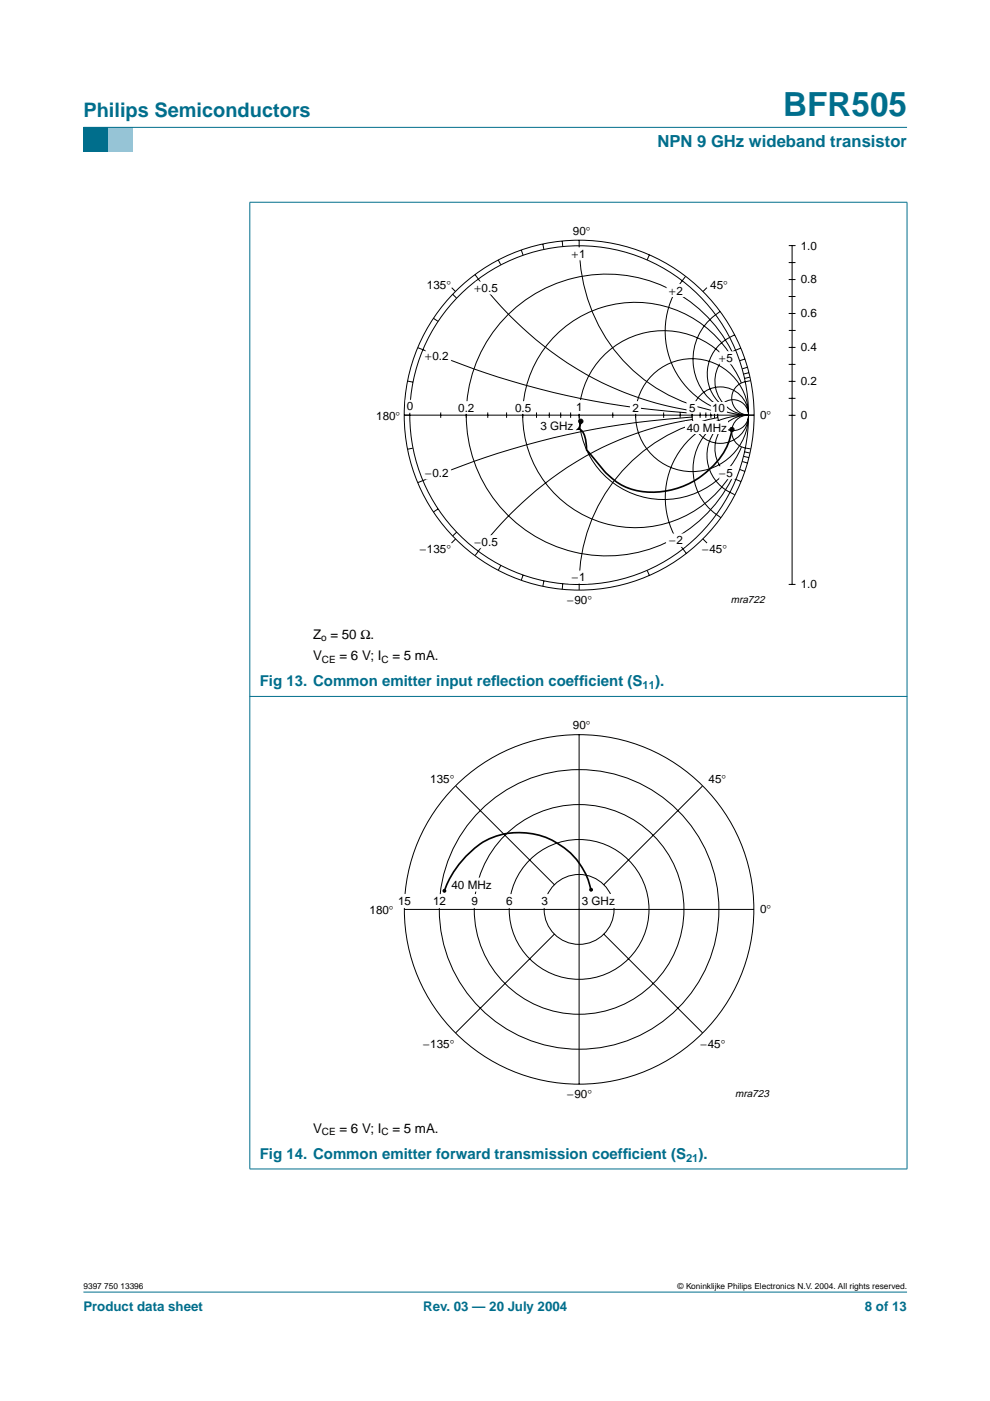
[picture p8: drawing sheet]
<svg xmlns="http://www.w3.org/2000/svg" width="210mm" height="297mm" viewBox="0 0 210 297" stroke-linecap="round" stroke-linejoin="round" font-family="sans-serif">
<path d="M17.7 273.9h174.6z" fill="#006e8c" stroke="#006e8c" stroke-width=".21"/>
<path d="M17.7 27h5.3v5.3h-5.3z" fill-rule="evenodd" fill="#006e8c"/>
<path d="M23 27h5.3v5.3h-5.3z" fill-rule="evenodd" fill="#96c4d6"/>
<g fill="#006e8c" stroke="#006e8c" stroke-width=".21">
<path d="M17.7 27h174.6z"/>
<path d="M53 42.9v204.9z"/>
<path d="M192.3 42.9v204.9z"/>
<path d="M52.9 42.9h139.5z"/>
<path d="M52.9 147.7h139.5z"/>
<path d="M52.9 247.8h139.5z"/>
</g>
<path d="M55.6 47.1h134.1v81.9h-134.1z" fill="none" stroke="#fff" stroke-width=".21"/>
<g fill="none" stroke="#000" stroke-width=".21">
<path d="M100.7 58.2l2.7 3.6 3.6 4 3.3 3.3 4 3.5a67.1 67.1 0 0 0 32.4 14.5M105.7 55.1l.5 1M110.5 53l.4 1.1M115.1 51.7l.2 1.2M119.2 51.1l.1 1.2M122.8 50.9a35.3 35.3 0 0 0 23 34.6l4.3 1.3 2.3 .5M137.7 54l-.5 1.1M145.4 58.6a17.8 17.8 0 0 0-2.8 18.9 17.8 17.8 0 0 0 16.1 10.5M167.2 55.7h1.5M167.2 59.3h1.5M167.2 52.1h1.5M167.9 52.1v71.8"/>
<path d="M88.6 73.7l15.6 5.8 7.2 2.2 6.6 1.7 6.4 1.3 7.4 1.3 6.2 .8 8.7 .8M91.9 67.5l1 .6M95.8 61l.8 .8M96 62.4l.8 .8M149.9 61l-.9 .8M152.7 66a11.8 11.8 0 0 0-.1 20.2M154.7 74.9a23.9 23.9 0 0 0-35.7-4.9 23.9 23.9 0 0 0 .1 36 23.9 23.9 0 0 0 35.6-5M155.2 74.6a29.8 29.8 0 0 0-44.7-10.3 29.8 29.8 0 0 0-1.7 45.9 29.8 29.8 0 0 0 45.3-6.8l1.2-2.1M155.8 71a8.7 8.7 0 0 0-2.8 14.9M157.1 73.8a7.2 7.2 0 0 0-5.5 7.8 7.2 7.2 0 0 0 7 6.4M157.9 76.1l-1.1 .4M158.5 77.9l-1.1 .3"/>
<path d="M158.8 79l-1.2 .3M159 80l-1.1 .2M167.2 62.9h1.5M167.2 66.5h1.5M167.2 73.7h1.5M167.2 77.3h1.5M167.2 70.1h1.5M85.7 88h74.2M86.4 80.8l1.1 .2M87.5 95l-1.1 .2M93.4 87.4v1.2M98.9 87.4v1.2"/>
<path d="M103.4 87.4v1.2M107.4 87.4v1.2M110.8 87.4v1.2M113.8 87.4v1.2M116.5 87.4v1.2M118.9 87.4v1.2M121 87.4v1.2M122.8 87.4v1.2M129.9 87.4v1.2M134.8 87.4v1.2M140.7 87.4v1.2M144.2 87.4v1.2"/>
<path d="M146.7 88.4l-8.7 .8-6.2 .8-7.4 1.3-6.4 1.4-6.6 1.7-7.2 2.2-15.6 5.7M146.7 87.4v1.2M146.7 88.9l-4.3 .9-3.8 .9-4 1.3-3.8 1.5a73.4 73.4 0 0 0-30.1 24.3M148.4 87.4v1.2M149.7 87.4v1.2M150.7 87.4v1.2M151.5 87.4v1.2M152.2 87.4l-.1 1.1a35.9 35.9 0 0 0-29.3 36.6M152.5 89.5a11.8 11.8 0 0 0 .3 20.2M152.8 90a8.8 8.8 0 0 0 3 14.9M156.9 99.5l1 .4M157.2 81.2a17.9 17.9 0 0 0-27.4-7.4 17.9 17.9 0 0 0 0 28.4 17.9 17.9 0 0 0 27.4-7.4"/>
<path d="M157.4 97.8l1.1 .4M157.7 96.8l1.1 .2M157.9 95.8l1.1 .2M158.3 88a17.6 17.6 0 0 0-15.8 10.6 17.6 17.6 0 0 0 3 18.7M158.5 88a7.1 7.1 0 0 0-6.9 6.4 7.1 7.1 0 0 0 5.5 7.7M158.5 88a3.5 3.5 0 0 0-3.3 3.3 3.5 3.5 0 0 0 2.9 3.7l1.1 .2M159.1 80.7a4 4 0 0 0-3.8 2.7 3.6 3.6 0 0 0 3.3 4.6M167.2 88.1h1.5M167.2 80.9h1.5M167.2 84.5h1.5M92.9 107.9l-1 .7M96.6 114.3l-.9 .8"/>
<path d="M96.8 112.8l-.8 .8M106.2 119.9l-.5 1M149 114.3l.9 .8M110.9 121.9l-.4 1.1M115.3 123.2l-.2 1.1M119.3 123.8l-.1 1.1M137.2 120.9l.5 1.1M167.2 123.9h1.5"/>
<circle cx="122.8" cy="88" r="37.1"/>
<circle cx="122.8" cy="88" r="35.9"/>
<circle cx="146.7" cy="88" r="12"/>
<circle cx="152.7" cy="88" r="6"/>
<circle cx="155.4" cy="88" r="3.3"/>
</g>
<g fill="#fff" stroke="#fff" stroke-width=".21">
<path d="M145.7 85.2h2.1v2.4h-2.1z"/>
<path d="M108.8 85.2h4.2v2.4h-4.2z"/>
<path d="M96.7 85.2h4.2v2.4h-4.2z"/>
<path d="M90.3 74.2h5.2v2.5h-5.2z"/>
<path d="M86.1 84.9h1.7v2.5h-1.7z"/>
<path d="M141.4 60.3h3.8v2.6h-3.8z"/>
<path d="M152.6 74.6h3.2v2.5h-3.2z"/>
<path d="M152.6 99h3.2v2.5h-3.2z"/>
<path d="M141.3 113.2h3.9v2.6h-3.9z"/>
<path d="M90.3 99h5.2v2.6h-5.2z"/>
<path d="M101 59.8h5v2.5h-5z"/>
<path d="M101 113.6h5v2.5h-5z"/>
<path d="M120.6 52.6h4v2.5h-4z"/>
<path d="M120.6 121.1h4v2.5h-4z"/>
<path d="M133.7 85.2h2.1v2.4h-2.1z"/>
<path d="M121.4 84.9h2.8v2.7h-2.8z"/>
<path d="M150.8 85.3h3.2v2.3h-3.2z"/>
</g>
<g fill="#000" stroke="#000" stroke-width=".21">
<circle cx="123.1" cy="89.3" r=".46"/>
<circle cx="155.2" cy="91.1" r=".46"/>
</g>
<path d="M145.4 89.3h9v2.6h-9z" fill="#fff"/>
<path d="M123.2 89.4l-.2 .8-.4 .8a1.37 1.37 0 0 1 1.2 .9l.5 1.9 .1 1.6 1 1.1a25.5 25.5 0 0 0 4.5 5 13.9 13.9 0 0 0 12.2 2.4 17.9 17.9 0 0 0 12.3-9.9l.8-3M125.3 188.6a15.5 15.5 0 0 0-11.9-11.7 15.5 15.5 0 0 0-15.6 5.8 18.4 18.4 0 0 0-3.6 6.2" fill="none" stroke="#000" stroke-width=".35"/>
<path d="M55.6 151.9h134.1v81.8h-134.1z" fill="none" stroke="#fff" stroke-width=".21"/>
<g fill="none" stroke="#000" stroke-width=".21">
<path d="M122.8 155.8v74.1M96.6 166.7l21 20.9M148.9 166.7l-20.8 20.8M85.7 192.8h74.1M117.5 198.1l-20.9 20.9M128 198l21 21"/>
<circle cx="122.8" cy="192.8" r="37.1"/>
<circle cx="122.8" cy="192.8" r="7.4"/>
<circle cx="122.8" cy="192.8" r="14.8"/>
<circle cx="122.8" cy="192.8" r="22.2"/>
<circle cx="122.8" cy="192.8" r="29.6"/>
</g>
<g fill="#fff" stroke="#fff" stroke-width=".21">
<path d="M83.7 189.6h4.1v2.8h-4.1z"/>
<path d="M91 189.7h4.2v2.7h-4.2z"/>
<path d="M98.5 189.7h4.2v2.7h-4.2z"/>
<path d="M105.9 189.7h4.2v2.7h-4.2z"/>
<path d="M113.3 189.7h4.1v2.7h-4.1z"/>
<path d="M97.7 186.2h4v2.7h-4z"/>
<path d="M125.1 189.7h5.9v2.7h-5.9z"/>
</g>
<g fill="#000" stroke="#000" stroke-width=".25">
<circle cx="94.2" cy="188.9" r=".28"/>
<circle cx="125.3" cy="188.6" r=".28"/>
</g>
<text font-size="7.1" fill="#006e8c" x="166" y="24.7">BFR505</text>
<text font-size="4.2" fill="#006e8c" x="17.7" y="24.9">Philips Semiconductors</text>
<text font-size="3.5" fill="#006e8c" x="139.4" y="31.1">NPN 9 GHz wideband transistor</text>
<g font-size="3.2" fill="#006e8c">
<text x="55.1" y="145.5">Fig 13. Common emitter input ref</text>
<text x="104.1" y="145.5">lection coeff</text>
<text x="122.8" y="145.5">icient (S</text>
<text x="138.9" y="145.5">).</text>
<text x="55.1" y="245.7">Fig 14. Common emitter forward transmission coeff</text>
<text x="132.1" y="245.7">icient (S</text>
<text x="148.1" y="245.7">).</text>
</g>
<g font-size="2.8">
<text x="66.4" y="135.4">Z = 50 Ω.</text>
<text x="66.4" y="140">V</text>
<text x="72" y="140">= 6 V; I</text>
<text x="83.2" y="140">= 5 mA.</text>
<text x="66.4" y="240.2">V</text>
<text x="72" y="240.2">= 6 V; I</text>
<text x="83.2" y="240.2">= 5 mA.</text>
</g>
<g font-size="2.8" fill="#006e8c">
<text x="17.7" y="278">Product data sheet</text>
<text x="89.7" y="278">Rev. 03 — 20 July 2004</text>
<text x="183.4" y="278">8 of 13</text>
</g>
<g font-size="2.5">
<text x="121.5" y="49.9">90°</text>
<text x="169.8" y="52.9">1.0</text>
<text x="121.3" y="54.7">+1</text>
<text x="90.5" y="61.2">135°</text>
<text x="100.6" y="61.9">+0.5</text>
<text x="141.9" y="62.5">+2</text>
<text x="150.6" y="61.2">45°</text>
<text x="169.8" y="60.1">0.8</text>
<text x="169.8" y="67.3">0.6</text>
<text x="90.1" y="76.4">+0.2</text>
<text x="152.5" y="76.7">+5</text>
<text x="169.8" y="74.5">0.4</text>
<text x="169.8" y="81.7">0.2</text>
<text x="79.8" y="89">180°</text>
<text x="86.3" y="87">0</text>
<text x="97.2" y="87.3">0.2</text>
<text x="109.2" y="87.3">0.5</text>
<text x="122.2" y="87.2">1</text>
<text x="134.1" y="87.3">2</text>
<text x="146.1" y="87.3">5</text>
<text x="151" y="87.4">10</text>
<text x="161.2" y="88.9">0°</text>
<text x="169.8" y="88.9">0</text>
<text x="114.6" y="91.2">3 GHz</text>
<text x="145.6" y="91.5">40 MHz</text>
<text x="90.1" y="101.2">−0.2</text>
<text x="152.5" y="101.1">−5</text>
<text x="89" y="117.3">−135°</text>
<text x="100.6" y="115.7">−0.5</text>
<text x="141.9" y="115.4">−2</text>
<text x="148.9" y="117.3">−45°</text>
<text x="121.3" y="123.2">−1</text>
<text x="169.8" y="124.7">1.0</text>
<text x="120.3" y="128.1">−90°</text>
<text x="121.5" y="154.6">90°</text>
<text x="91.2" y="166">135°</text>
<text x="150.2" y="166">45°</text>
<text x="84.4" y="192">15</text>
<text x="91.8" y="192">12</text>
<text x="95.7" y="188.5">40 MHz</text>
<text x="99.9" y="192">9</text>
<text x="107.3" y="192">6</text>
<text x="114.8" y="192">3</text>
<text x="123.4" y="191.9">3 GHz</text>
<text x="78.4" y="193.7">180°</text>
<text x="161.2" y="193.7">0°</text>
<text x="89.7" y="222.1">−135°</text>
<text x="148.5" y="222.1">−45°</text>
<text x="120.3" y="232.9">−90°</text>
</g>
<g font-size="2.4" fill="#006e8c">
<text x="136.2" y="146.1">11</text>
<text x="145.5" y="246.3">21</text>
</g>
<g font-size="2.2">
<text x="154.9" y="127.9">mra722</text>
<text x="155.9" y="232.7">mra723</text>
</g>
<g font-size="2.1">
<text x="68.1" y="135.9">o</text>
<text x="68.3" y="140.5">CE</text>
<text x="80.9" y="140.5">C</text>
<text x="68.3" y="240.7">CE</text>
<text x="80.9" y="240.7">C</text>
</g>
<g font-size="1.8">
<text x="17.7" y="273.4">9397 750 13396</text>
<text x="143.7" y="273.4">© Koninklijke Philips Electronics N.V. 2004. All rights reserved.</text>
</g>
</svg>
